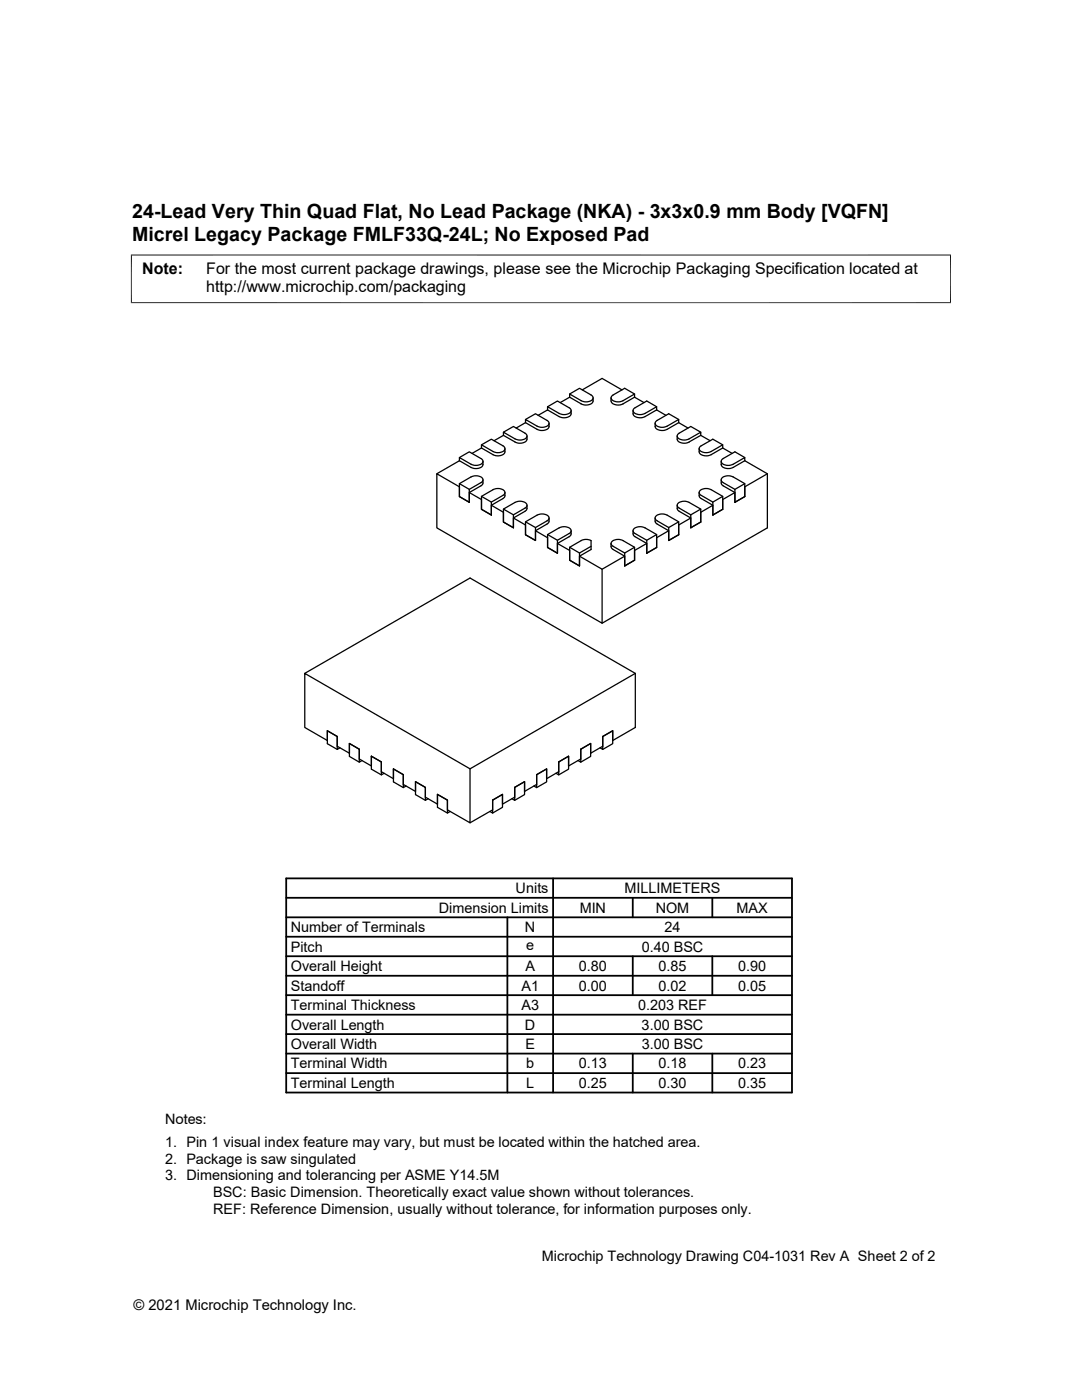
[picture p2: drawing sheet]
<svg xmlns="http://www.w3.org/2000/svg" width="216mm" height="279mm" viewBox="0 0 216 279" stroke-linecap="round" stroke-linejoin="round" font-family="sans-serif">
<g fill="none" stroke="#000" stroke-width=".25">
<path d="M113.7 79.3v-.7l2.3 1.4M113.7 79.3l2.3 1.3M113.7 78.6l1.9-1.1 2.3 1.3a.68 .68 0 0 1 .4 .8 .68 .68 0 0 1-.8 .5l-.9 .1-.6-.2M113.7 79.3l-1.9 1M116.2 77.8l3.9-2.3 4 2.3M118.3 79.4v.6a1.69 1.69 0 0 1-2.3 .6M126.6 79.3l1.9 1M126.6 78.6l-1.9-1.1-2.4 1.3a.68 .68 0 0 0-.3 .8 .68 .68 0 0 0 .7 .5l.8 .1 .6-.1 2.5-1.5v.7M126.6 79.3l-2.3 1.3a1.69 1.69 0 0 1-2.4-.6v-.6M91.7 96.5l1.9 1.2M91.7 91.9l2.3 1.4a1.69 1.69 0 0 0 2.4-.6v-.6M91.7 91.3l1.9-1.1 2.3 1.3"/>
<path d="M91.7 91.9l-4.5 2.7M93.6 98.3l2.5 1.4v1.9l1.9 1.2M95.9 97l-2.3 1.3v1.9M95.9 96.3l-2.3 1.4v2.5M96 91.5a.68 .68 0 0 1 .3 .8 .68 .68 0 0 1-.7 .5l-.8 .1-.6-.2-2.5-1.4v.6M96 96.3a.68 .68 0 0 0 .3-.8 .68 .68 0 0 0-.7-.5h-.8l-.6 .1-2.5 1.4v2.6l1.9 1.1M96.1 88.8l1.9-1.1 2.4 1.3a.68 .68 0 0 1 .3 .8 .68 .68 0 0 1-.8 .5h-.7l-.6-.1-2.5-1.4v.6M96.1 99.1l1.9 1.1M96.1 89.4l2.3 1.3a1.69 1.69 0 0 0 2.4-.5v-.7M96.1 99.1l2.3-1.4a1.77 1.77 0 0 1 2.4 .5l-.3 .6-2.5 1.4v2.6l-1.9-1.2zM96.1 89.4l-1.9 1.1M96.4 95.8l-.1 .8-.3 .4"/>
<path d="M100.5 86.9l2.3 1.3M100.5 86.3l1.9-1.2 2.4 1.3a.68 .68 0 0 1 .3 .9 .68 .68 0 0 1-.7 .4l-.8 .1-.6-.1-2.5-1.4v.6M100.5 86.9l-1.9 1M100.8 98.3v.6l-.2 .4-2.6 1.5v2M104.9 84.3l2.3 1.4a1.69 1.69 0 0 0 2.4-.6v-.6M104.9 83.7l1.9-1.1 2.4 1.3a.68 .68 0 0 1 .3 .8 .68 .68 0 0 1-.7 .5l-.8 .1-.6-.2-2.5-1.4v.6M104.9 84.3l-1.9 1.1M105.2 87v.7a1.69 1.69 0 0 1-2.4 .5M109.3 81.2l1.9-1.2 2.4 1.4a.68 .68 0 0 1 .3 .8 .68 .68 0 0 1-.7 .5h-.8l-.6-.1-2.5-1.4v.6M109.3 81.8l2.3 1.3a1.69 1.69 0 0 0 2.4-.5v-.7M109.3 81.8l-1.9 1.1M126.7 81.4a.68 .68 0 0 0-.3 .8 .68 .68 0 0 0 .7 .5h.7l.7-.1 2.5-1.4v.6"/>
<path d="M131 81.8l-2.3 1.3a1.69 1.69 0 0 1-2.4-.5v-.7M131 81.2l-1.9-1.2-2.4 1.4M131 81.8l1.9 1.1M135.1 87v.7a1.69 1.69 0 0 0 2.4 .5M135.4 83.7l-2-1.1-2.3 1.3a.68 .68 0 0 0-.3 .8 .68 .68 0 0 0 .7 .5l.7 .1 .7-.2 2.5-1.4v.6M135.4 84.3l-2.3 1.4a1.69 1.69 0 0 1-2.4-.6v-.6M135.4 84.3l1.9 1.1M139.5 98.3v.6l.2 .4 2.5 1.5v2M139.8 86.9l-2.3 1.3M139.8 86.9v-.6l-2.3 1.3M139.8 86.3l-2-1.2-2.3 1.3a.68 .68 0 0 0-.3 .9 .68 .68 0 0 0 .7 .4l1 .1 .6-.2M139.8 86.9l1.9 1"/>
<path d="M143.9 95.8v.6l.2 .4 2.5 1.5v1.9M144.2 88.8l-2-1.1-2.3 1.3a.68 .68 0 0 0-.4 .8 .68 .68 0 0 0 .8 .5h.7l.7-.1 2.5-1.4v.6M144.2 89.4l-2.3 1.3a1.69 1.69 0 0 1-2.4-.5v-.7M144.2 99.1l-2 1.1M144.2 89.4l1.9 1.1M146.6 98.3l-2.4 1.4v1.9M148.6 96.5l-2 1.2M148.6 99.1v-2.6l-2.3-1.3a1.77 1.77 0 0 0-2.4 .5l.3 .5 2.4 1.5v2.5M148.6 91.3l-2-1.1-2.3 1.3a.68 .68 0 0 0-.4 .8 .68 .68 0 0 0 .8 .5l.7 .1 .7-.2 2.5-1.4v.6M148.6 91.9l-2.3 1.4a1.69 1.69 0 0 1-2.4-.6v-.6M148.6 99.1l-2 1.1M148.6 91.9l4.5 2.7v10.7l-33 19.1"/>
<path d="M153.1 94.6l-4.5 2.6v1.9M93.6 100.2l-1.9-1.1v-1.9l-4.5-2.6v10.7l32.9 19.1v-10.8l-4.5-2.6M98 100.8l2.5 1.4v2l1.9 1.1M100.5 101.6l1.9 1.1M100.5 101.6l2.3-1.3a1.77 1.77 0 0 1 2.4 .5l-.3 .5-2.5 1.4v2.6l-1.9-1.1zM102.4 103.4l2.5 1.4v1.9l1.9 1.2M104.9 104.1l1.9 1.2M104.9 104.1l2.3-1.3a1.77 1.77 0 0 1 2.4 .5l-.3 .5-2.5 1.5v2.6l-1.9-1.2zM105.2 100.8v.7l-.2 .4-2.6 1.5v1.9M106.8 105.9l2.5 1.4v2l1.9 1.1M109.3 106.7l1.9 1.1M109.3 106.7l2.3-1.4a1.77 1.77 0 0 1 2.4 .6l-.3 .5-2.5 1.4v2.6l-1.9-1.1z"/>
<path d="M109.6 103.4v.6l-.2 .4-2.6 1.5v2M113.7 109.2l1.9 1.2M114 105.9v.7l-.2 .4-2.6 1.5v1.9M116 107.9l.7-.2 1.2 .2v1.8l-2.3 1.3v1.9l-1.9-1.1v-1.9l-2.5-1.4M116 107.9l-2.3 1.3v2.6l1.9 1.1v-2.5l2.3-1.4M121.9 108.5l.1 .8 .1 .2 2.6 1.5v1.9M124.7 111l-4.6 2.6M126.3 105.9l.1 .9 .3 .3M126.6 109.2l-1.9 1.2M126.6 111.8l-1.9 1.1M126.6 111.8v-2.6l-2.3-1.3a1.75 1.75 0 0 0-2.4 .5l.3 .5 2.5 1.5v2.5M126.7 106.5a.68 .68 0 0 1-.3-.8 .68 .68 0 0 1 .7-.5l.7-.1 .7 .2 2.5 1.4v2.6"/>
<path d="M126.7 107.1l2.4 1.4v1.9M126.7 106.5l2.4 1.3v2.6M129.1 108.5l-2.5 1.4v1.9M130.7 103.4v.6l.2 .4 2.5 1.5v2M131 109.3l-1.9 1.1M131 106.7l-1.9 1.1M133.4 105.9l-2.4 1.4v2M135.1 100.8v.7l.2 .4 2.5 1.5v1.9M135.4 106.7v-2.6l-2.3-1.3a1.77 1.77 0 0 0-2.4 .5l.3 .5 2.4 1.5v2.6M135.4 104.1l-2 1.2M135.4 106.7l-2 1.2M137.5 100.3l2.3 1.3v2.6"/>
<path d="M137.5 100.3a1.77 1.77 0 0 0-2.4 .5l.3 .5 2.4 1.4v2.6M137.8 103.4l-2.4 1.4v1.9M139.8 101.6l-2 1.1M139.8 104.2l-2 1.1M142.2 100.8l-2.4 1.4v2M144.2 101.6v-2.5l-2.3-1.4a1.77 1.77 0 0 0-2.4 .5l.3 .6 2.4 1.4v2.6M144.2 101.6l-2 1.2M60.8 134.4l33-19 33 19v10.8l-4.5 2.6v-2l-2 1.2M126.8 134.4l-33 19M67.8 149.2l-.5 .4v-2.6l-2-1.2v2.6l2 1.2M69.7 148.4l2 1.1v2.6l.5-.3M69.7 150.3l-2.4-1.4v-1.9l-2-1.2v2l-4.5-2.6v-10.8l33 19v10.8l-4.5-2.6v-1.9l-2-1.2"/>
<path d="M69.7 148.4v2.6l2 1.1M69.7 148.4l2 1.1v2l2.4 1.4M74.1 150.9l2 1.2v2.5l.5-.3M74.1 150.9l2 1.2v1.9l2.4 1.4M74.1 150.9v2.6l2 1.1M78.5 153.5l2 1.1v2.6l.5-.3M78.5 153.5v2.5l2 1.2M78.5 153.5l2 1.1v1.9l2.4 1.4M82.9 156l2 1.1v2l2.4 1.4M82.9 156l2 1.1v2.6l.5-.3M82.9 156v2.6l2 1.1M87.3 158.5l2 1.2v2.6l.5-.4"/>
<path d="M87.3 158.5v2.6l2 1.2M98.3 159.7v1.9l-4.5 2.6M98.3 159.7v2.6l-.6-.4M98.3 159.7l2-1.2v2.6l-2 1.2M102.7 157.1v2.6l-.5-.3M102.7 157.1l2-1.1v2.6l-2 1.1M102.7 157.1v2l-2.4 1.4v-2l-2 1.2M107.1 154.6v1.9l-2.4 1.4v-1.9l-2 1.1M107.1 154.6l2-1.1v2.5l-2 1.2M107.1 154.6v2.6l-.6-.3M111.5 152.1v2.5l-.6-.3M111.5 152.1l2-1.2v2.6l-2 1.1"/>
<path d="M111.5 152.1v1.9l-2.4 1.4v-1.9l-2 1.1M115.9 149.5v2.6l-.6-.3M115.9 149.5l2-1.1v2.6l-2 1.1M115.9 149.5v2l-2.4 1.4v-2l-2 1.2M120.3 147v2.6l-.6-.4M120.3 147l2-1.2v2.6l-2 1.2M120.3 147v1.9l-2.4 1.4v-1.9l-2 1.1"/>
</g>
<path d="M26.1 50.9h163.7M26.2 50.8v9.7M189.7 50.8v9.7M26.1 60.4h163.7" fill="none" stroke="#000" stroke-width=".2"/>
<g fill="none" stroke="#000" stroke-width=".36">
<path d="M57.1 179.2h100.9M57.1 175.3h100.9v42.7h-100.9zM110.4 175.3v42.7M126.3 179.2v3.9M142.1 179.2v3.9M57.1 194.7h100.9M57.1 190.8h100.9M57.1 186.9h100.9M57.1 183.1h100.9M57.1 198.6h100.9M101.2 183.1v34.9M126.3 190.8v7.8"/>
<path d="M142.1 190.8v7.8M57.1 214.2h100.9M57.1 206.4h100.9M57.1 202.5h100.9M57.1 210.3h100.9M126.3 210.3v7.7M142.1 210.3v7.7"/>
</g>
<g font-size="3.9">
<text x="26.4" y="43.5">24-Lead Very Thin Quad Flat, No Lead Package (NKA) - 3x3x0.9 mm Body [VQFN]</text>
<text x="26.4" y="48.1">Micrel Legacy Package FMLF33Q-24L; No Exposed Pad</text>
</g>
<g font-size="3.2">
<text x="28.4" y="54.7">Note:</text>
<text x="41.1" y="58.3">http://www.microchip.com/packaging</text>
<text x="41.1" y="54.7">For the most current package drawings, please see the Microchip Packaging Specification located at</text>
</g>
<g font-size="2.9">
<text x="102.9" y="178.3">Units</text>
<text x="124.6" y="178.3">MILLIMETERS</text>
<text x="87.6" y="182.2">Dimension Limits</text>
<text x="115.7" y="182.2">MIN</text>
<text x="130.8" y="182.2">NOM</text>
<text x="147" y="182.2">MAX</text>
<text x="58" y="186">Number of Terminals</text>
<text x="58" y="189.9">Pitch</text>
<text x="104.8" y="186">N</text>
<text x="105" y="189.6">e</text>
<text x="128" y="189.9">0.40 BSC</text>
<text x="132.6" y="186">24</text>
<text x="58" y="193.8">Overall Height</text>
<text x="58" y="197.7">Standoff</text>
<text x="104.1" y="197.7">A1</text>
<text x="104.8" y="193.8">A</text>
<text x="115.5" y="193.8">0.80</text>
<text x="115.5" y="197.7">0.00</text>
<text x="131.4" y="193.8">0.85</text>
<text x="131.4" y="197.7">0.02</text>
<text x="147.3" y="193.8">0.90</text>
<text x="147.3" y="197.7">0.05</text>
<text x="58" y="201.6">Terminal Thickness</text>
<text x="104.1" y="201.6">A3</text>
<text x="127.3" y="201.6">0.203 REF</text>
<text x="58" y="209.4">Overall Width</text>
<text x="58" y="205.5">Overall Length</text>
<text x="104.8" y="205.5">D</text>
<text x="104.8" y="209.4">E</text>
<text x="128" y="205.5">3.00 BSC</text>
<text x="128" y="209.4">3.00 BSC</text>
<text x="58" y="213.2">Terminal Width</text>
<text x="105" y="213.2">b</text>
<text x="115.5" y="213.2">0.13</text>
<text x="131.4" y="213.2">0.18</text>
<text x="147.3" y="213.2">0.23</text>
<text x="58" y="217.1">Terminal Length</text>
<text x="105" y="217.1">L</text>
<text x="115.5" y="217.1">0.25</text>
<text x="131.4" y="217.1">0.30</text>
<text x="147.3" y="217.1">0.35</text>
<text x="32.9" y="224.4">Notes:</text>
<text x="32.9" y="229">1. Pin 1 visual index feature may vary, but must be located within the hatched area.</text>
<text x="32.9" y="232.3">2. Package is saw singulated</text>
<text x="32.9" y="235.6">3. Dimensioning and tolerancing per ASME Y14.5M</text>
<text x="42.5" y="238.9">BSC: Basic Dimension. Theoretically exact value shown without tolerances.</text>
<text x="42.5" y="242.2">REF: Reference Dimension, usually without tolerance, for information purposes only.</text>
<text x="108.1" y="251.7">Microchip Technology Drawing C04-1031 Rev A Sheet 2 of 2</text>
<text x="26.6" y="261.3">© 2021 Microchip Technology Inc.</text>
</g>
</svg>
